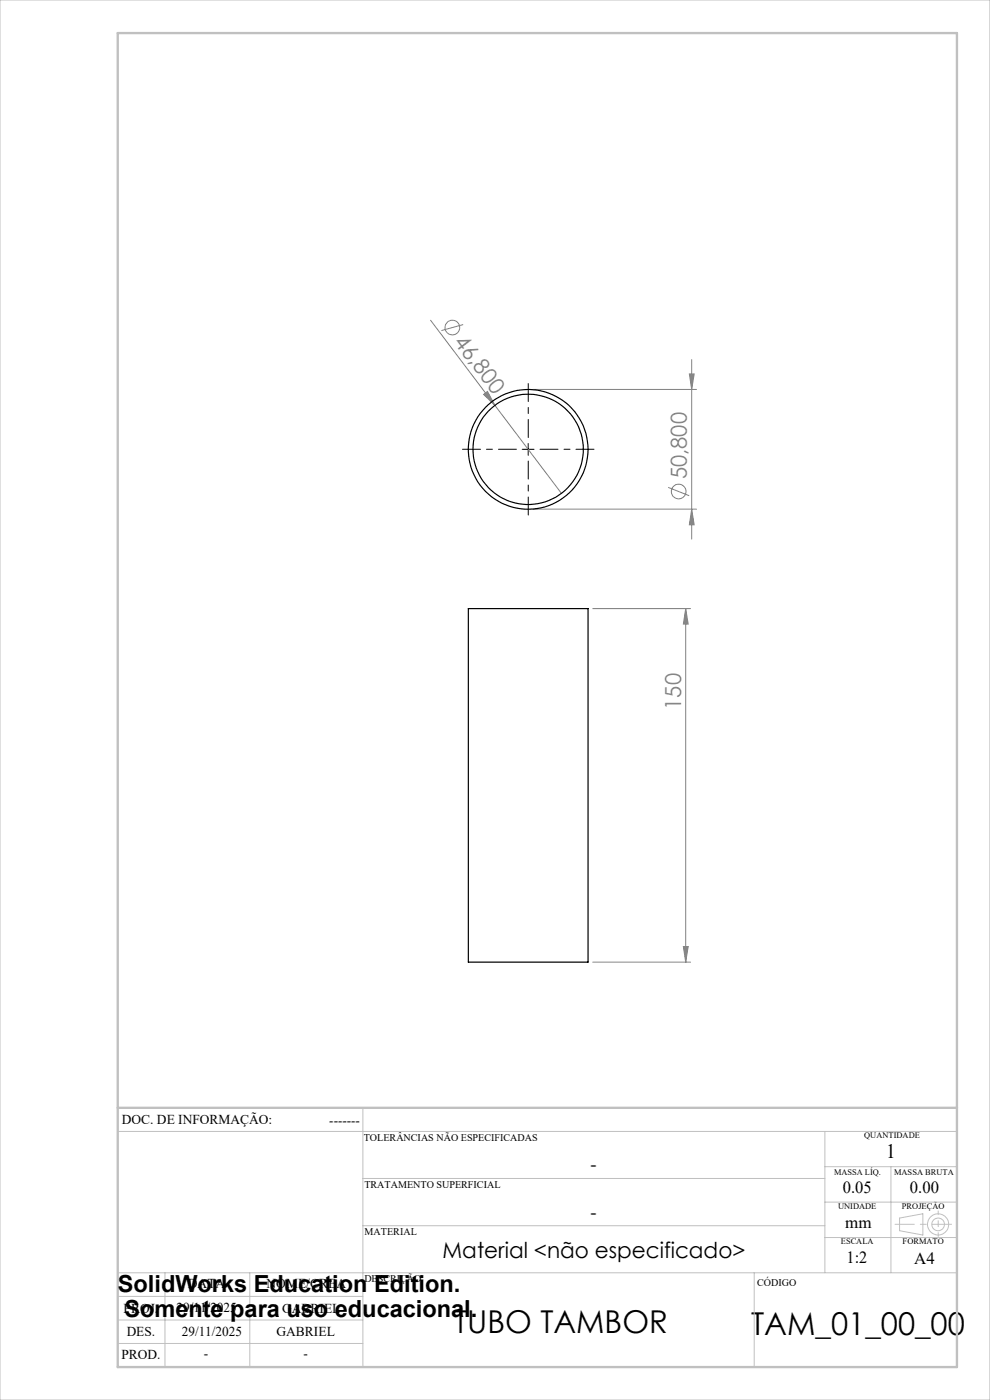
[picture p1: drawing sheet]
<svg xmlns="http://www.w3.org/2000/svg" width="210mm" height="297mm" viewBox="0 0 210 297" stroke-linecap="round" stroke-linejoin="round" font-family="sans-serif">
<g fill="none" stroke="#808080" stroke-width=".21">
<path d="M91.3 67.9l13.7 18.1M98.2 68.9l-4.6 1.2M146.2 79.3h1l-.5 3.3zM146.7 76.3v38.1M102.6 83.7l.8-.7 1.6 3zM105 86l14.1 18.7M113 82.6h34.7M113 108h34.7M141.7 103.4l4.5 1.8M146.7 108l.5 3.3h-1zM125.7 129.1h20.8M145.5 129.1l.5 3.3h-1z"/>
<path d="M145.5 129.1v75M125.7 204.1h20.8M145 200.8h1l-.5 3.3z"/>
<circle cx="96" cy="69.5" r="1.56"/>
<circle cx="144" cy="104.3" r="1.55"/>
</g>
<g fill="none" stroke="#c0c0c0" stroke-width=".21">
<path d="M0 0h210v297h-210zM77 235v55M25 240h178M77 250h98M175 240v30M175 255h28M175 247.5h28M189 247.5v22.5M190.8 258.4l5-.9v4.5l-5-.9zM25 275h52M25 270h178M35 270v20"/>
<path d="M53 270v20M77 260h98M160 270v20M175 262.5h28M25 285h52M25 280h52"/>
<circle cx="199" cy="259.7" r="1.34"/>
<circle cx="199" cy="259.7" r="2.25"/>
</g>
<path d="M109.6 95.3h-11.5M112.1 92.8v-11.4M112.1 97.8v11.5M114.6 95.3h11.4" fill="none" stroke="#000" stroke-width=".21" stroke-dasharray="15.2 1.3 1.3 1.3" stroke-dashoffset="11.4"/>
<path d="M110.8 95.3h2.5M112 94.1v2.5" fill="none" stroke="#000" stroke-width=".21"/>
<path d="M201.8 259.7h-11.9" fill="none" stroke="#c0c0c0" stroke-width=".21" stroke-dasharray="15.2 1.3 1.3 1.3" stroke-dashoffset="11.2"/>
<path d="M199 256.9v5.4" fill="none" stroke="#c0c0c0" stroke-width=".21" stroke-dasharray="15.2 1.3 1.3 1.3" stroke-dashoffset="14.4"/>
<path d="M25 7h178v283h-178zM25 235h178" fill="none" stroke="#c0c0c0" stroke-width=".5"/>
<g fill="#808080">
<path d="M102.6 83.7l.8-.7 1.6 3z"/>
<path d="M145 200.8h1l-.5 3.3zM145.5 129.1l.5 3.3h-1z"/>
<path d="M146.2 79.3h1l-.5 3.3zM146.7 108l.5 3.3h-1z"/>
</g>
<g fill="none" stroke="#000" stroke-width=".25">
<path d="M99.3 129.1h25.4v75h-25.4z"/>
<circle cx="112" cy="95.3" r="11.7"/>
<circle cx="112" cy="95.3" r="12.7"/>
</g>
<g font-size="6.7">
<text x="96.3" y="282.7">TUBO TAMBOR</text>
<text x="159.3" y="283.1">TAM_01_00_00</text>
</g>
<g font-size="5">
<text x="25" y="274">SolidWorks Education Edition.</text>
<text x="26.4" y="279.5">Somente para uso educacional.</text>
</g>
<g font-size="4.7" fill="#808080">
<text x="96.2" y="72.5" transform="rotate(53 96.2 72.5)">46,800</text>
<text x="145.7" y="101.7" transform="rotate(-90 145.7 101.7)">50,800</text>
<text x="144.5" y="150.6" transform="rotate(-90 144.5 150.6)">150</text>
</g>
<text font-size="4.7" x="93.9" y="266.8">Material &lt;não especificado&gt;</text>
<text font-size="4.3" x="188" y="245.8">1</text>
<g font-size="4">
<text x="125.2" y="248.4">-</text>
<text x="125.2" y="258.6">-</text>
</g>
<g font-size="3.6">
<text x="178.8" y="253.1">0.05</text>
<text x="193" y="253.1">0.00</text>
<text x="179.3" y="260.6">mm</text>
<text x="179.6" y="267.9">1:2</text>
<text x="193.9" y="268.1">A4</text>
</g>
<g font-size="2.9">
<text x="25.9" y="238.4">DOC. DE INFORMAÇÃO:</text>
<text x="69.8" y="238.6">-------</text>
<text x="39.9" y="273.2">DATA</text>
<text x="56.5" y="273.2">NOME/CREA</text>
<text x="26.2" y="278.6">PROJ.</text>
<text x="37.4" y="278.2">29/11/2025</text>
<text x="59.8" y="278.6">GABRIEL</text>
<text x="26.9" y="283.4">DES.</text>
<text x="38.6" y="283.4">29/11/2025</text>
<text x="58.7" y="283.4">GABRIEL</text>
<text x="25.7" y="288.3">PROD.</text>
<text x="43.3" y="288">-</text>
<text x="64.4" y="288">-</text>
</g>
<g font-size="2.2">
<text x="77.2" y="242.1">TOLERÂNCIAS NÃO ESPECIFICADAS</text>
<text x="77.3" y="251.9">TRATAMENTO SUPERFICIAL</text>
<text x="77.3" y="261.9">MATERIAL</text>
<text x="77.3" y="272.1">DESCRIÇÃO</text>
<text x="160.6" y="272.8">CÓDIGO</text>
</g>
<g font-size="1.8">
<text x="183.3" y="241.4">QUANTIDADE</text>
<text x="176.9" y="249.2">MASSA LÍQ.</text>
<text x="189.7" y="249.2">MASSA BRUTA</text>
<text x="177.8" y="256.5">UNIDADE</text>
<text x="191.3" y="256.5">PROJEÇÃO</text>
<text x="178.4" y="264">ESCALA</text>
<text x="191.5" y="264">FORMATO</text>
</g>
</svg>
